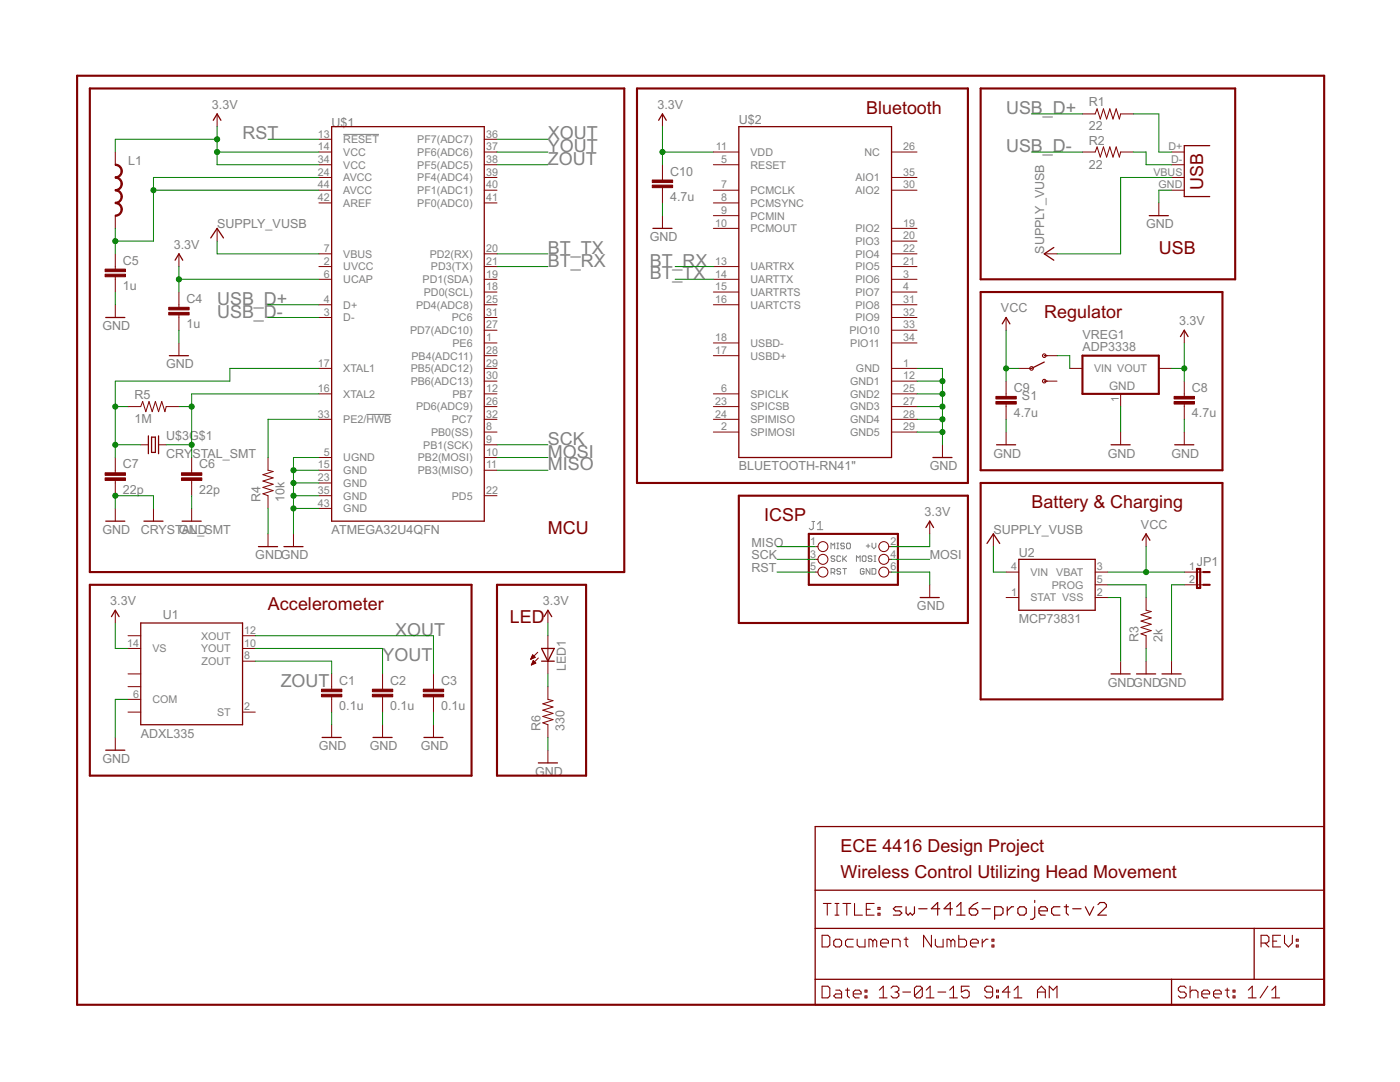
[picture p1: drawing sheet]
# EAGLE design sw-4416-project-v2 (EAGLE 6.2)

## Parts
C1  0.1u  CAP0603-CAP  [0603-CAP]
C2  0.1u  CAP0603-CAP  [0603-CAP]
C3  0.1u  CAP0603-CAP  [0603-CAP]
C4  1u  CAP0603-CAP  [0603-CAP]
C5  1u  CAP0603-CAP  [0603-CAP]
C6  22p  CAP0603-CAP  [0603-CAP]
C7  22p  CAP0603-CAP  [0603-CAP]
C8  4.7u  CAP0603-CAP  [0603-CAP]
C9  4.7u  CAP0603-CAP  [0603-CAP]
C10  4.7u  CAP0603-CAP  [0603-CAP]
J1  CON_HEADER_PRG_AVR_ICSP"  [HEADER_PRG_2X03_SMD]
JP1  JUMPER-2PTH  [1X02]
L1  INDUCTOR0805  [0805]
LED1  LED0603  [LED-0603]
R1  22  RESISTOR0603-RES  [0603-RES]
R2  22  RESISTOR0603-RES  [0603-RES]
R3  2k  RESISTOR0603-RES  [0603-RES]
R4  10k  RESISTOR0603-RES  [0603-RES]
R5  1M  RESISTOR0603-RES  [0603-RES]
R6  330  RESISTOR0603-RES  [0603-RES]
S1  SWITCH-SPST-SMD-A  [SWITCH-SPST-SMD-A]
U1  ADXL335  [LFCSP-16]
U2  MCP73831  [SOT23-5]
U$1  ATMEGA32U4QFN  [QFN-44]
U$2  BLUETOOTH-RN41"  [RN41]
U$3  CRYSTAL_SMT  [CRYSTAL-SMD-5X3]
VREG1  ADP3338  VREG_3PINS-SOT-223  [SOT-223]
X1  USB-MICROB  [USB-MICROB]

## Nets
3.3V: C4.1 C8.1 C10.1 J1.2(+V) L1.1 LED1.A U1.14(VS) U$1.6(UCAP) U$1.14(VCC) U$1.34(VCC) U$2.11(VDD) VREG1.2(VOUT)
BT_RX: U$1.21(PD3(TX)) U$2.13(UARTRX)
BT_TX: U$1.20(PD2(RX)) U$2.14(UARTTX)
GND: C1.2 C2.2 C3.2 C4.2 C5.2 C6.2 C7.2 C8.2 C9.2 C10.2 J1.6(GND) JP1.2 R3.1 R4.1 R6.1 U1.6(COM) U2.2(VSS) U$1.5(UGND) U$1.15(GND) U$1.23(GND) U$1.35(GND) U$1.43(GND) U$2.1(GND) U$2.12(GND1) U$2.25(GND2) U$2.27(GND3) U$2.28(GND4) U$2.29(GND5) U$3.2(GND) U$3.4(GND) VREG1.1(GND) X1.GND
MISO: J1.1(MISO) U$1.11(PB3(MISO))
MOSI: J1.4(MOSI) U$1.10(PB2(MOSI))
N$1: S1.1(O) VREG1.3(VIN)
N$2: R2.2 X1.D-
N$3: R1.2 X1.D+
N$4: R4.2 U$1.33(PE2/!HWB)
N$5: R3.2 U2.5(PROG)
N$7: C5.1 L1.2 U$1.24(AVCC) U$1.44(AVCC)
N$9: C6.1 R5.2 U$1.16(XTAL2) U$3.3
N$10: C7.1 R5.1 U$1.17(XTAL1) U$3.1
N$27: LED1.C R6.2
RST: J1.5(RST) U$1.13(!RESET)
SCK: J1.3(SCK) U$1.9(PB1(SCK))
USB_D+: R1.1 U$1.4(D+)
USB_D-: R2.1 U$1.3(D-)
VCC: C9.1 JP1.1 S1.2(P) U2.3(VBAT)
VUSB: U2.4(VIN) U$1.7(VBUS) X1.VBUS ; supply symbol labelled SUPPLY_VUSB
XOUT: C3.1 U1.12(XOUT) U$1.36(PF7(ADC7))
YOUT: C2.1 U1.10(YOUT) U$1.37(PF6(ADC6))
ZOUT: C1.1 U1.8(ZOUT) U$1.38(PF5(ADC5))
Unconnected: S1.3(S) U1.2(ST) U1.3(COM) U1.5(COM) U1.7(COM) U1.15(VS) U2.1(STAT) U$1.1(PE6) U$1.2(UVCC) U$1.8(PB0(SS)) U$1.12(PB7) U$1.18(PD0(SCL)) U$1.19(PD1(SDA)) U$1.22(PD5) U$1.25(PD4(ADC8)) U$1.26(PD6(ADC9)) U$1.27(PD7(ADC10)) U$1.28(PB4(ADC11)) U$1.29(PB5(ADC12)) U$1.30(PB6(ADC13)) U$1.31(PC6) U$1.32(PC7) U$1.39(PF4(ADC4)) U$1.40(PF1(ADC1)) U$1.41(PF0(ADC0)) U$1.42(AREF) U$2.2(SPIMOSI) U$2.3(PIO6) U$2.4(PIO7) U$2.5(RESET) U$2.6(SPICLK) U$2.7(PCMCLK) U$2.8(PCMSYNC) U$2.9(PCMIN) U$2.10(PCMOUT) U$2.15(UARTRTS) U$2.16(UARTCTS) U$2.17(USBD+) U$2.18(USBD-) U$2.19(PIO2) U$2.20(PIO3) U$2.21(PIO5) U$2.22(PIO4) U$2.23(SPICSB) U$2.24(SPIMISO) U$2.26(NC) U$2.30(AIO2) U$2.31(PIO8) U$2.32(PIO9) U$2.33(PIO10) U$2.34(PIO11) U$2.35(AIO1)

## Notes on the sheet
- Bluetooth
- USB
- Regulator
- Battery & Charging
- ICSP
- MCU
- Accelerometer
- LED
- ECE 4416 Design Project
- Wireless Control Utilizing Head Movement
- Copyright (c) 2013 Sean Watson
- This work is licensed under the Creative Commons Attribution 3.0 Unported License
- To view a copy of this license, visit http://creativecommons.org/licenses/by/3.0/.

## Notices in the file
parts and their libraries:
SparkFun: Licensing: CC v3.0 Share-Alike You are welcome to use this library for commercial purposes.
